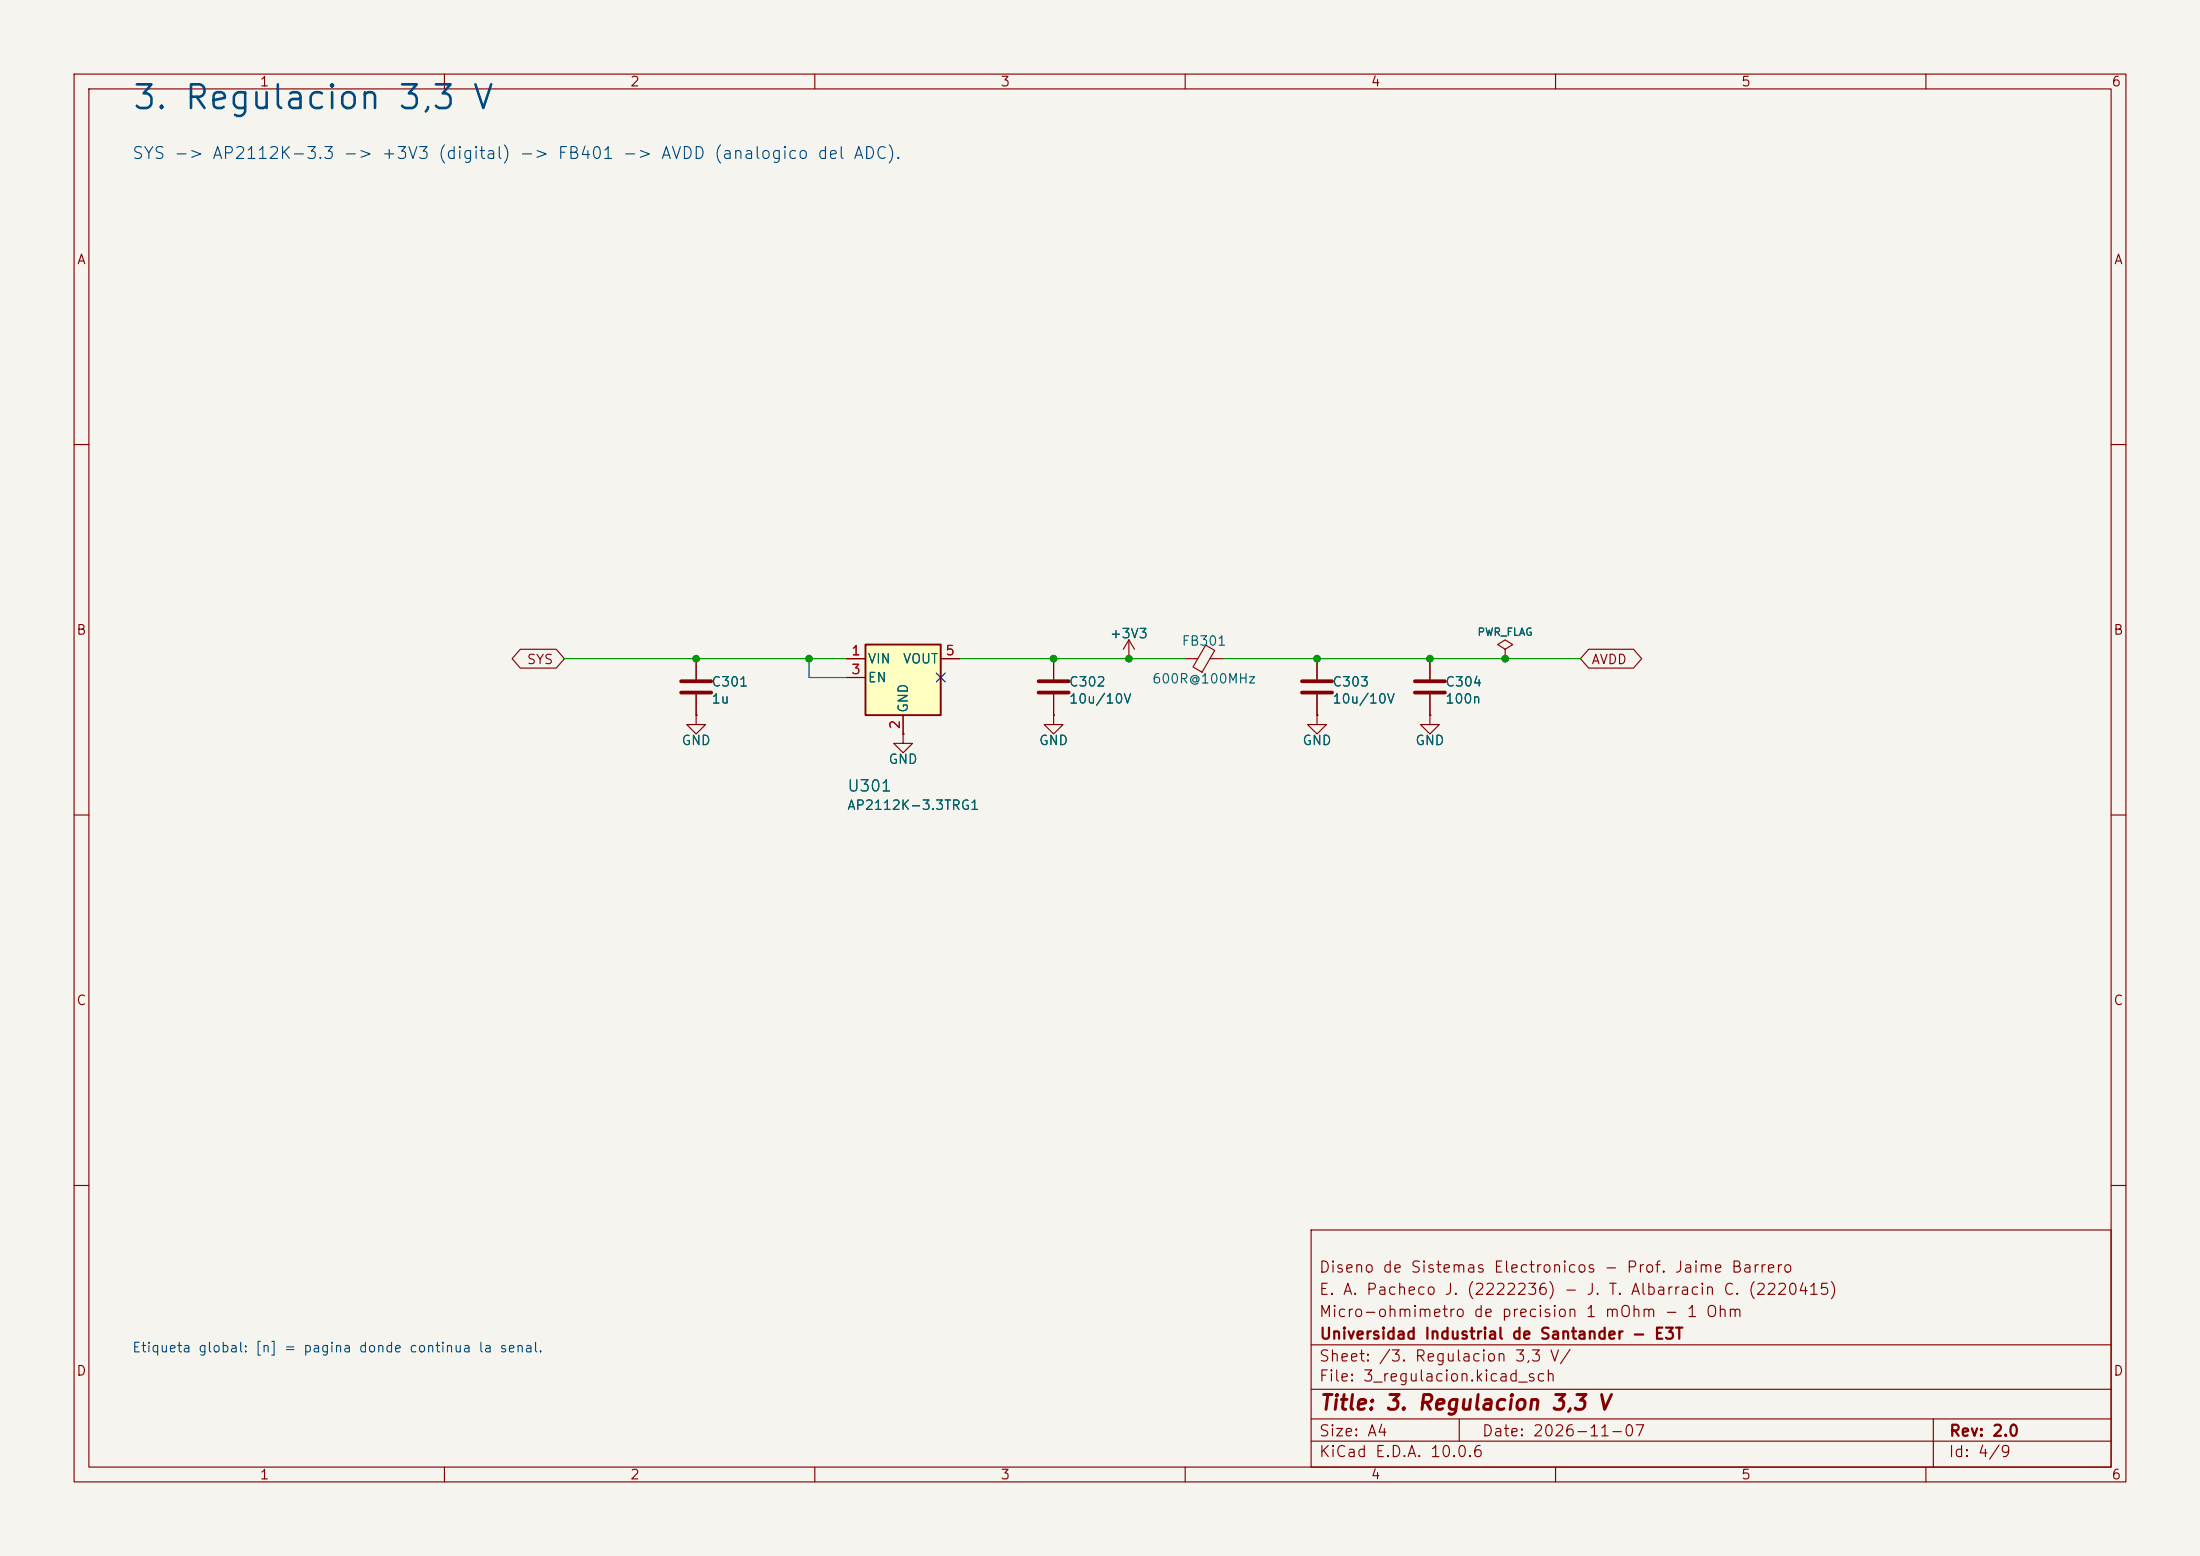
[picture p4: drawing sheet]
(kicad_sch
 (version 20260306)
 (generator "eeschema")
 (generator_version "10.0")
 (paper "A4")
 (title_block
  (title "3. Regulacion 3,3 V")
  (date "2026-11-07")
  (rev "2.0")
  (company "Universidad Industrial de Santander - E3T")
  (comment 1 "Micro-ohmimetro de precision 1 mOhm - 1 Ohm")
  (comment 2 "E. A. Pacheco J. (2222236) - J. T. Albarracin C. (2220415)")
  (comment 3 "Diseno de Sistemas Electronicos - Prof. Jaime Barrero"))
 (lib_symbols
  (symbol "Regulator_Linear:AP2112K-3.3"
   (pin_names
    (offset 0.254)) (exclude_from_sim no) (in_bom yes) (on_board yes)
   (in_pos_files yes)
   (duplicate_pin_numbers_are_jumpers no)
   (property "Reference" "U" (at -5.08 5.715 0) (show_name no) (do_not_autoplace no) (effects (font (size 1.27 1.27)) (justify left)))
   (property "Value" "AP2112K-3.3" (at 0 5.715 0) (show_name no) (do_not_autoplace no) (effects (font (size 1.27 1.27)) (justify left)))
   (property "Footprint" "Package_TO_SOT_SMD:SOT-23-5" (at 0 8.255 0) (show_name no) (do_not_autoplace no) (hide yes) (effects (font (size 1.27 1.27))))
   (property "Datasheet" "https://www.diodes.com/assets/Datasheets/AP2112.pdf" (at 0 2.54 0) (show_name no) (do_not_autoplace no) (hide yes) (effects (font (size 1.27 1.27))))
   (property "Description" "600mA low dropout linear regulator, with enable pin, 3.8V-6V input voltage range, 3.3V fixed positive output, SOT-23-5" (at 0 0 0) (show_name no) (do_not_autoplace no) (hide yes) (effects (font (size 1.27 1.27))))
   (symbol "AP2112K-3.3_0_1"
    (rectangle (start -5.08 4.445) (end 5.08 -5.08) (stroke (width 0.254) (type default)) (fill (type background))))
   (symbol "AP2112K-3.3_1_1"
    (pin power_in line (at -7.62 2.54 0) (length 2.54) (name "VIN" (effects (font (size 1.27 1.27)))) (number "1" (effects (font (size 1.27 1.27)))))
    (pin power_in line (at 0 -7.62 90) (length 2.54) (name "GND" (effects (font (size 1.27 1.27)))) (number "2" (effects (font (size 1.27 1.27)))))
    (pin input line (at -7.62 0 0) (length 2.54) (name "EN" (effects (font (size 1.27 1.27)))) (number "3" (effects (font (size 1.27 1.27)))))
    (pin no_connect line (at 5.08 0 180) (length 2.54) (hide yes) (name "NC" (effects (font (size 1.27 1.27)))) (number "4" (effects (font (size 1.27 1.27)))))
    (pin power_out line (at 7.62 2.54 180) (length 2.54) (name "VOUT" (effects (font (size 1.27 1.27)))) (number "5" (effects (font (size 1.27 1.27))))))
   (embedded_fonts no))
  (symbol "power:GND"
   (power global)
   (pin_numbers (hide yes))
   (pin_names
    (offset 0) (hide yes)) (exclude_from_sim no) (in_bom yes) (on_board yes)
   (in_pos_files yes)
   (duplicate_pin_numbers_are_jumpers no)
   (property "Reference" "#PWR" (at 0 -6.35 0) (show_name no) (do_not_autoplace no) (hide yes) (effects (font (size 1.27 1.27))))
   (property "Value" "GND" (at 0 -3.81 0) (show_name no) (do_not_autoplace no) (effects (font (size 1.27 1.27))))
   (property "Footprint" "" (at 0 0 0) (show_name no) (do_not_autoplace no) (hide yes) (effects (font (size 1.27 1.27))))
   (property "Datasheet" "" (at 0 0 0) (show_name no) (do_not_autoplace no) (hide yes) (effects (font (size 1.27 1.27))))
   (property "Description" "Power symbol creates a global label with name \"GND\" , ground" (at 0 0 0) (show_name no) (do_not_autoplace no) (hide yes) (effects (font (size 1.27 1.27))))
   (symbol "GND_0_1"
    (polyline (pts (xy 0 0) (xy 0 -1.27) (xy 1.27 -1.27) (xy 0 -2.54) (xy -1.27 -1.27) (xy 0 -1.27)) (stroke (width 0) (type default)) (fill (type none))))
   (symbol "GND_1_1"
    (pin power_in line (at 0 0 270) (length 0) (name "" (effects (font (size 1.27 1.27)))) (number "1" (effects (font (size 1.27 1.27))))))
   (embedded_fonts no))
  (symbol "Device:C"
   (pin_numbers (hide yes))
   (pin_names
    (offset 0.254)) (exclude_from_sim no) (in_bom yes) (on_board yes)
   (in_pos_files yes)
   (duplicate_pin_numbers_are_jumpers no)
   (property "Reference" "C" (at 0.635 2.54 0) (show_name no) (do_not_autoplace no) (effects (font (size 1.27 1.27)) (justify left)))
   (property "Value" "C" (at 0.635 -2.54 0) (show_name no) (do_not_autoplace no) (effects (font (size 1.27 1.27)) (justify left)))
   (property "Footprint" "" (at 0.9652 -3.81 0) (show_name no) (do_not_autoplace no) (hide yes) (effects (font (size 1.27 1.27))))
   (property "Datasheet" "" (at 0 0 0) (show_name no) (do_not_autoplace no) (hide yes) (effects (font (size 1.27 1.27))))
   (property "Description" "Unpolarized capacitor" (at 0 0 0) (show_name no) (do_not_autoplace no) (hide yes) (effects (font (size 1.27 1.27))))
   (symbol "C_0_1"
    (polyline (pts (xy -2.032 0.762) (xy 2.032 0.762)) (stroke (width 0.508) (type default)) (fill (type none)))
    (polyline (pts (xy -2.032 -0.762) (xy 2.032 -0.762)) (stroke (width 0.508) (type default)) (fill (type none))))
   (symbol "C_1_1"
    (pin passive line (at 0 3.81 270) (length 2.794) (name "" (effects (font (size 1.27 1.27)))) (number "1" (effects (font (size 1.27 1.27)))))
    (pin passive line (at 0 -3.81 90) (length 2.794) (name "" (effects (font (size 1.27 1.27)))) (number "2" (effects (font (size 1.27 1.27))))))
   (embedded_fonts no))
  (symbol "Device:FerriteBead_Small"
   (pin_numbers (hide yes))
   (pin_names
    (offset 0)) (exclude_from_sim no) (in_bom yes) (on_board yes)
   (in_pos_files yes)
   (duplicate_pin_numbers_are_jumpers no)
   (property "Reference" "FB" (at 1.905 1.27 0) (show_name no) (do_not_autoplace no) (effects (font (size 1.27 1.27)) (justify left)))
   (property "Value" "FerriteBead_Small" (at 1.905 -1.27 0) (show_name no) (do_not_autoplace no) (effects (font (size 1.27 1.27)) (justify left)))
   (property "Footprint" "" (at -1.778 0 90) (show_name no) (do_not_autoplace no) (hide yes) (effects (font (size 1.27 1.27))))
   (property "Datasheet" "" (at 0 0 0) (show_name no) (do_not_autoplace no) (hide yes) (effects (font (size 1.27 1.27))))
   (property "Description" "Ferrite bead, small symbol" (at 0 0 0) (show_name no) (do_not_autoplace no) (hide yes) (effects (font (size 1.27 1.27))))
   (symbol "FerriteBead_Small_0_1"
    (polyline (pts (xy -1.8288 0.2794) (xy -1.1176 1.4986) (xy 1.8288 -0.2032) (xy 1.1176 -1.4224) (xy -1.8288 0.2794)) (stroke (width 0) (type default)) (fill (type none)))
    (polyline (pts (xy 0 0.889) (xy 0 1.2954)) (stroke (width 0) (type default)) (fill (type none)))
    (polyline (pts (xy 0 -1.27) (xy 0 -0.7874)) (stroke (width 0) (type default)) (fill (type none))))
   (symbol "FerriteBead_Small_1_1"
    (pin passive line (at 0 2.54 270) (length 1.27) (name "" (effects (font (size 1.27 1.27)))) (number "1" (effects (font (size 1.27 1.27)))))
    (pin passive line (at 0 -2.54 90) (length 1.27) (name "" (effects (font (size 1.27 1.27)))) (number "2" (effects (font (size 1.27 1.27))))))
   (embedded_fonts no))
  (symbol "power:+3V3"
   (power global)
   (pin_numbers (hide yes))
   (pin_names
    (offset 0) (hide yes)) (exclude_from_sim no) (in_bom yes) (on_board yes)
   (in_pos_files yes)
   (duplicate_pin_numbers_are_jumpers no)
   (property "Reference" "#PWR" (at 0 -3.81 0) (show_name no) (do_not_autoplace no) (hide yes) (effects (font (size 1.27 1.27))))
   (property "Value" "+3V3" (at 0 3.556 0) (show_name no) (do_not_autoplace no) (effects (font (size 1.27 1.27))))
   (property "Footprint" "" (at 0 0 0) (show_name no) (do_not_autoplace no) (hide yes) (effects (font (size 1.27 1.27))))
   (property "Datasheet" "" (at 0 0 0) (show_name no) (do_not_autoplace no) (hide yes) (effects (font (size 1.27 1.27))))
   (property "Description" "Power symbol creates a global label with name \"+3V3\"" (at 0 0 0) (show_name no) (do_not_autoplace no) (hide yes) (effects (font (size 1.27 1.27))))
   (symbol "+3V3_0_1"
    (polyline (pts (xy -0.762 1.27) (xy 0 2.54)) (stroke (width 0) (type default)) (fill (type none)))
    (polyline (pts (xy 0 2.54) (xy 0.762 1.27)) (stroke (width 0) (type default)) (fill (type none)))
    (polyline (pts (xy 0 0) (xy 0 2.54)) (stroke (width 0) (type default)) (fill (type none))))
   (symbol "+3V3_1_1"
    (pin power_in line (at 0 0 90) (length 0) (name "" (effects (font (size 1.27 1.27)))) (number "1" (effects (font (size 1.27 1.27))))))
   (embedded_fonts no))
  (symbol "power:PWR_FLAG"
   (power global)
   (pin_numbers (hide yes))
   (pin_names
    (offset 0) (hide yes)) (exclude_from_sim no) (in_bom yes) (on_board yes)
   (in_pos_files yes)
   (duplicate_pin_numbers_are_jumpers no)
   (property "Reference" "#FLG" (at 0 1.905 0) (show_name no) (do_not_autoplace no) (hide yes) (effects (font (size 1.27 1.27))))
   (property "Value" "PWR_FLAG" (at 0 3.81 0) (show_name no) (do_not_autoplace no) (effects (font (size 1.27 1.27))))
   (property "Footprint" "" (at 0 0 0) (show_name no) (do_not_autoplace no) (hide yes) (effects (font (size 1.27 1.27))))
   (property "Datasheet" "" (at 0 0 0) (show_name no) (do_not_autoplace no) (hide yes) (effects (font (size 1.27 1.27))))
   (property "Description" "Special symbol for telling ERC where power comes from" (at 0 0 0) (show_name no) (do_not_autoplace no) (hide yes) (effects (font (size 1.27 1.27))))
   (symbol "PWR_FLAG_0_0"
    (pin power_out line (at 0 0 90) (length 0) (name "" (effects (font (size 1.27 1.27)))) (number "1" (effects (font (size 1.27 1.27))))))
   (symbol "PWR_FLAG_0_1"
    (polyline (pts (xy 0 0) (xy 0 1.27) (xy -1.016 1.905) (xy 0 2.54) (xy 1.016 1.905) (xy 0 1.27)) (stroke (width 0) (type default)) (fill (type none))))
   (embedded_fonts no)))
 (junction
  (at 93.980 88.900)
  (diameter 0)
  (color 0 0 0 0))
 (junction
  (at 109.220 88.900)
  (diameter 0)
  (color 0 0 0 0))
 (junction
  (at 142.240 88.900)
  (diameter 0)
  (color 0 0 0 0))
 (junction
  (at 177.800 88.900)
  (diameter 0)
  (color 0 0 0 0))
 (junction
  (at 152.400 88.900)
  (diameter 0)
  (color 0 0 0 0))
 (junction
  (at 193.040 88.900)
  (diameter 0)
  (color 0 0 0 0))
 (junction
  (at 203.200 88.900)
  (diameter 0)
  (color 0 0 0 0))
 (wire
  (pts (xy 76.200 88.900) (xy 93.980 88.900))
  (stroke (width 0) (type default)))
 (wire
  (pts (xy 114.300 91.440) (xy 109.220 91.440))
  (stroke (width 0) (type default)))
 (wire
  (pts (xy 109.220 91.440) (xy 109.220 88.900))
  (stroke (width 0) (type default)))
 (wire
  (pts (xy 129.540 88.900) (xy 142.240 88.900))
  (stroke (width 0) (type default)))
 (wire
  (pts (xy 165.100 88.900) (xy 177.800 88.900))
  (stroke (width 0) (type default)))
 (wire
  (pts (xy 109.220 88.900) (xy 114.300 88.900))
  (stroke (width 0) (type default)))
 (wire
  (pts (xy 93.980 88.900) (xy 109.220 88.900))
  (stroke (width 0) (type default)))
 (wire
  (pts (xy 152.400 88.900) (xy 160.020 88.900))
  (stroke (width 0) (type default)))
 (wire
  (pts (xy 142.240 88.900) (xy 152.400 88.900))
  (stroke (width 0) (type default)))
 (wire
  (pts (xy 177.800 88.900) (xy 193.040 88.900))
  (stroke (width 0) (type default)))
 (wire
  (pts (xy 193.040 88.900) (xy 203.200 88.900))
  (stroke (width 0) (type default)))
 (wire
  (pts (xy 203.200 88.900) (xy 213.360 88.900))
  (stroke (width 0) (type default)))
 (symbol
  (lib_id "Regulator_Linear:AP2112K-3.3")
  (at 121.920 91.440 0)
  (unit 1)
  (body_style 1)
  (exclude_from_sim no)
  (in_bom yes)
  (on_board yes)
  (in_pos_files yes)
  (dnp no)
  (property "Reference" "U301" (at 114.300 106.060 0) (effects (font (size 1.524 1.524)) (justify left)))
  (property "Value" "AP2112K-3.3TRG1" (at 114.300 108.660 0) (effects (font (size 1.27 1.27)) (justify left)))
  (property "Footprint" "Package_TO_SOT_SMD:SOT-23-5" (at 121.920 91.440 0) (hide yes) (effects (font (size 1.27 1.27))))
  (property "Datasheet" "https://www.diodes.com/assets/Datasheets/AP2112.pdf" (at 121.920 91.440 0) (hide yes) (effects (font (size 1.27 1.27))))
  (property "Description" "LDO 600 mA" (at 121.920 91.440 0) (hide yes) (effects (font (size 1.27 1.27))))
  (property "MPN" "AP2112K-3.3TRG1" (at 121.920 91.440 0) (hide yes) (effects (font (size 1.27 1.27))))
  (pin "1")
  (pin "2")
  (pin "3")
  (pin "4")
  (pin "5"))
 (symbol
  (lib_id "power:GND")
  (at 121.920 99.060 0)
  (unit 1)
  (body_style 1)
  (exclude_from_sim no)
  (in_bom no)
  (on_board yes)
  (in_pos_files yes)
  (dnp no)
  (property "Reference" "#PWR036" (at 121.920 99.060 0) (hide yes) (effects (font (size 1.27 1.27))))
  (property "Value" "GND" (at 121.920 102.460 0) (effects (font (size 1.27 1.27))))
  (property "Footprint" "" (at 121.920 99.060 0) (hide yes) (effects (font (size 1.27 1.27))))
  (property "Datasheet" "" (at 121.920 99.060 0) (hide yes) (effects (font (size 1.27 1.27))))
  (property "Description" "" (at 121.920 99.060 0) (hide yes) (effects (font (size 1.27 1.27))))
  (pin "1"))
 (no_connect
  (at 127.000 91.440))
 (symbol
  (lib_id "Device:C")
  (at 93.980 92.710 0)
  (unit 1)
  (body_style 1)
  (exclude_from_sim no)
  (in_bom yes)
  (on_board yes)
  (in_pos_files yes)
  (dnp no)
  (property "Reference" "C301" (at 95.980 92.010 0) (effects (font (size 1.27 1.27)) (justify left)))
  (property "Value" "1u" (at 95.980 94.310 0) (effects (font (size 1.27 1.27)) (justify left)))
  (property "Footprint" "Capacitor_SMD:C_0603_1608Metric" (at 93.980 92.710 0) (hide yes) (effects (font (size 1.27 1.27))))
  (property "Datasheet" "" (at 93.980 92.710 0) (hide yes) (effects (font (size 1.27 1.27))))
  (property "Description" "X7R" (at 93.980 92.710 0) (hide yes) (effects (font (size 1.27 1.27))))
  (pin "1")
  (pin "2"))
 (symbol
  (lib_id "power:GND")
  (at 93.980 96.520 0)
  (unit 1)
  (body_style 1)
  (exclude_from_sim no)
  (in_bom no)
  (on_board yes)
  (in_pos_files yes)
  (dnp no)
  (property "Reference" "#PWR037" (at 93.980 96.520 0) (hide yes) (effects (font (size 1.27 1.27))))
  (property "Value" "GND" (at 93.980 99.920 0) (effects (font (size 1.27 1.27))))
  (property "Footprint" "" (at 93.980 96.520 0) (hide yes) (effects (font (size 1.27 1.27))))
  (property "Datasheet" "" (at 93.980 96.520 0) (hide yes) (effects (font (size 1.27 1.27))))
  (property "Description" "" (at 93.980 96.520 0) (hide yes) (effects (font (size 1.27 1.27))))
  (pin "1"))
 (symbol
  (lib_id "Device:C")
  (at 142.240 92.710 0)
  (unit 1)
  (body_style 1)
  (exclude_from_sim no)
  (in_bom yes)
  (on_board yes)
  (in_pos_files yes)
  (dnp no)
  (property "Reference" "C302" (at 144.240 92.010 0) (effects (font (size 1.27 1.27)) (justify left)))
  (property "Value" "10u/10V" (at 144.240 94.310 0) (effects (font (size 1.27 1.27)) (justify left)))
  (property "Footprint" "Capacitor_SMD:C_0805_2012Metric" (at 142.240 92.710 0) (hide yes) (effects (font (size 1.27 1.27))))
  (property "Datasheet" "" (at 142.240 92.710 0) (hide yes) (effects (font (size 1.27 1.27))))
  (property "Description" "X7R" (at 142.240 92.710 0) (hide yes) (effects (font (size 1.27 1.27))))
  (pin "1")
  (pin "2"))
 (symbol
  (lib_id "power:GND")
  (at 142.240 96.520 0)
  (unit 1)
  (body_style 1)
  (exclude_from_sim no)
  (in_bom no)
  (on_board yes)
  (in_pos_files yes)
  (dnp no)
  (property "Reference" "#PWR038" (at 142.240 96.520 0) (hide yes) (effects (font (size 1.27 1.27))))
  (property "Value" "GND" (at 142.240 99.920 0) (effects (font (size 1.27 1.27))))
  (property "Footprint" "" (at 142.240 96.520 0) (hide yes) (effects (font (size 1.27 1.27))))
  (property "Datasheet" "" (at 142.240 96.520 0) (hide yes) (effects (font (size 1.27 1.27))))
  (property "Description" "" (at 142.240 96.520 0) (hide yes) (effects (font (size 1.27 1.27))))
  (pin "1"))
 (symbol
  (lib_id "Device:FerriteBead_Small")
  (at 162.560 88.900 90)
  (unit 1)
  (body_style 1)
  (exclude_from_sim no)
  (in_bom yes)
  (on_board yes)
  (in_pos_files yes)
  (dnp no)
  (property "Reference" "FB301" (at 162.560 86.500 270) (effects (font (size 1.27 1.27))))
  (property "Value" "600R@100MHz" (at 162.560 91.600 270) (effects (font (size 1.27 1.27))))
  (property "Footprint" "Inductor_SMD:L_0603_1608Metric" (at 162.560 88.900 270) (hide yes) (effects (font (size 1.27 1.27))))
  (property "Datasheet" "" (at 162.560 88.900 270) (hide yes) (effects (font (size 1.27 1.27))))
  (property "Description" "Ferrita de aislamiento analogico" (at 162.560 88.900 270) (hide yes) (effects (font (size 1.27 1.27))))
  (property "MPN" "BLM18KG601SN1D" (at 162.560 88.900 270) (hide yes) (effects (font (size 1.27 1.27))))
  (pin "1")
  (pin "2"))
 (symbol
  (lib_id "Device:C")
  (at 177.800 92.710 0)
  (unit 1)
  (body_style 1)
  (exclude_from_sim no)
  (in_bom yes)
  (on_board yes)
  (in_pos_files yes)
  (dnp no)
  (property "Reference" "C303" (at 179.800 92.010 0) (effects (font (size 1.27 1.27)) (justify left)))
  (property "Value" "10u/10V" (at 179.800 94.310 0) (effects (font (size 1.27 1.27)) (justify left)))
  (property "Footprint" "Capacitor_SMD:C_0805_2012Metric" (at 177.800 92.710 0) (hide yes) (effects (font (size 1.27 1.27))))
  (property "Datasheet" "" (at 177.800 92.710 0) (hide yes) (effects (font (size 1.27 1.27))))
  (property "Description" "X7R" (at 177.800 92.710 0) (hide yes) (effects (font (size 1.27 1.27))))
  (pin "1")
  (pin "2"))
 (symbol
  (lib_id "power:GND")
  (at 177.800 96.520 0)
  (unit 1)
  (body_style 1)
  (exclude_from_sim no)
  (in_bom no)
  (on_board yes)
  (in_pos_files yes)
  (dnp no)
  (property "Reference" "#PWR039" (at 177.800 96.520 0) (hide yes) (effects (font (size 1.27 1.27))))
  (property "Value" "GND" (at 177.800 99.920 0) (effects (font (size 1.27 1.27))))
  (property "Footprint" "" (at 177.800 96.520 0) (hide yes) (effects (font (size 1.27 1.27))))
  (property "Datasheet" "" (at 177.800 96.520 0) (hide yes) (effects (font (size 1.27 1.27))))
  (property "Description" "" (at 177.800 96.520 0) (hide yes) (effects (font (size 1.27 1.27))))
  (pin "1"))
 (symbol
  (lib_id "Device:C")
  (at 193.040 92.710 0)
  (unit 1)
  (body_style 1)
  (exclude_from_sim no)
  (in_bom yes)
  (on_board yes)
  (in_pos_files yes)
  (dnp no)
  (property "Reference" "C304" (at 195.040 92.010 0) (effects (font (size 1.27 1.27)) (justify left)))
  (property "Value" "100n" (at 195.040 94.310 0) (effects (font (size 1.27 1.27)) (justify left)))
  (property "Footprint" "Capacitor_SMD:C_0603_1608Metric" (at 193.040 92.710 0) (hide yes) (effects (font (size 1.27 1.27))))
  (property "Datasheet" "" (at 193.040 92.710 0) (hide yes) (effects (font (size 1.27 1.27))))
  (property "Description" "X7R" (at 193.040 92.710 0) (hide yes) (effects (font (size 1.27 1.27))))
  (pin "1")
  (pin "2"))
 (symbol
  (lib_id "power:GND")
  (at 193.040 96.520 0)
  (unit 1)
  (body_style 1)
  (exclude_from_sim no)
  (in_bom no)
  (on_board yes)
  (in_pos_files yes)
  (dnp no)
  (property "Reference" "#PWR040" (at 193.040 96.520 0) (hide yes) (effects (font (size 1.27 1.27))))
  (property "Value" "GND" (at 193.040 99.920 0) (effects (font (size 1.27 1.27))))
  (property "Footprint" "" (at 193.040 96.520 0) (hide yes) (effects (font (size 1.27 1.27))))
  (property "Datasheet" "" (at 193.040 96.520 0) (hide yes) (effects (font (size 1.27 1.27))))
  (property "Description" "" (at 193.040 96.520 0) (hide yes) (effects (font (size 1.27 1.27))))
  (pin "1"))
 (global_label "SYS"
  (shape bidirectional)
  (at 76.200 88.900 180)
  (effects (font (size 1.27 1.27)) (justify right))
  (property "Intersheetrefs" "${INTERSHEET_REFS}" (at 69.500 88.900 180) (effects (font (size 1.0 1.0) italic) (justify right))))
 (global_label "AVDD"
  (shape bidirectional)
  (at 213.360 88.900 0)
  (effects (font (size 1.27 1.27)) (justify left))
  (property "Intersheetrefs" "${INTERSHEET_REFS}" (at 221.160 88.900 0) (effects (font (size 1.0 1.0) italic) (justify left))))
 (symbol
  (lib_id "power:+3V3")
  (at 152.400 88.900 0)
  (unit 1)
  (body_style 1)
  (exclude_from_sim no)
  (in_bom no)
  (on_board yes)
  (in_pos_files yes)
  (dnp no)
  (property "Reference" "#PWR041" (at 152.400 88.900 0) (hide yes) (effects (font (size 1.27 1.27))))
  (property "Value" "+3V3" (at 152.400 85.500 0) (effects (font (size 1.27 1.27))))
  (property "Footprint" "" (at 152.400 88.900 0) (hide yes) (effects (font (size 1.27 1.27))))
  (property "Datasheet" "" (at 152.400 88.900 0) (hide yes) (effects (font (size 1.27 1.27))))
  (property "Description" "" (at 152.400 88.900 0) (hide yes) (effects (font (size 1.27 1.27))))
  (pin "1"))
 (symbol
  (lib_id "power:PWR_FLAG")
  (at 203.200 88.900 0)
  (unit 1)
  (body_style 1)
  (exclude_from_sim no)
  (in_bom no)
  (on_board yes)
  (in_pos_files yes)
  (dnp no)
  (property "Reference" "#FLGPWR5" (at 203.200 88.900 0) (hide yes) (effects (font (size 1.27 1.27))))
  (property "Value" "PWR_FLAG" (at 203.200 85.300 0) (effects (font (size 1.0 1.0))))
  (property "Footprint" "" (at 203.200 88.900 0) (hide yes) (effects (font (size 1.27 1.27))))
  (property "Datasheet" "" (at 203.200 88.900 0) (hide yes) (effects (font (size 1.27 1.27))))
  (property "Description" "" (at 203.200 88.900 0) (hide yes) (effects (font (size 1.27 1.27))))
  (pin "1"))
 (text "3. Regulacion 3,3 V"
  (exclude_from_sim no)
  (at 17.78 15.24 0)
  (effects (font (size 3.2 3.2) (thickness 0.35) bold (color 0 72 132 1)) (justify left bottom)))
 (text "SYS -> AP2112K-3.3 -> +3V3 (digital) -> FB401 -> AVDD (analogico del ADC)."
  (exclude_from_sim no)
  (at 17.78 21.84 0)
  (effects (font (size 1.6 1.6) (color 0 72 132 1)) (justify left bottom)))
 (text "Etiqueta global: [n] = pagina donde continua la senal."
  (exclude_from_sim no)
  (at 17.78 182.88 0)
  (effects (font (size 1.3 1.3) (color 0 72 132 1)) (justify left bottom)))
 (embedded_fonts no))
